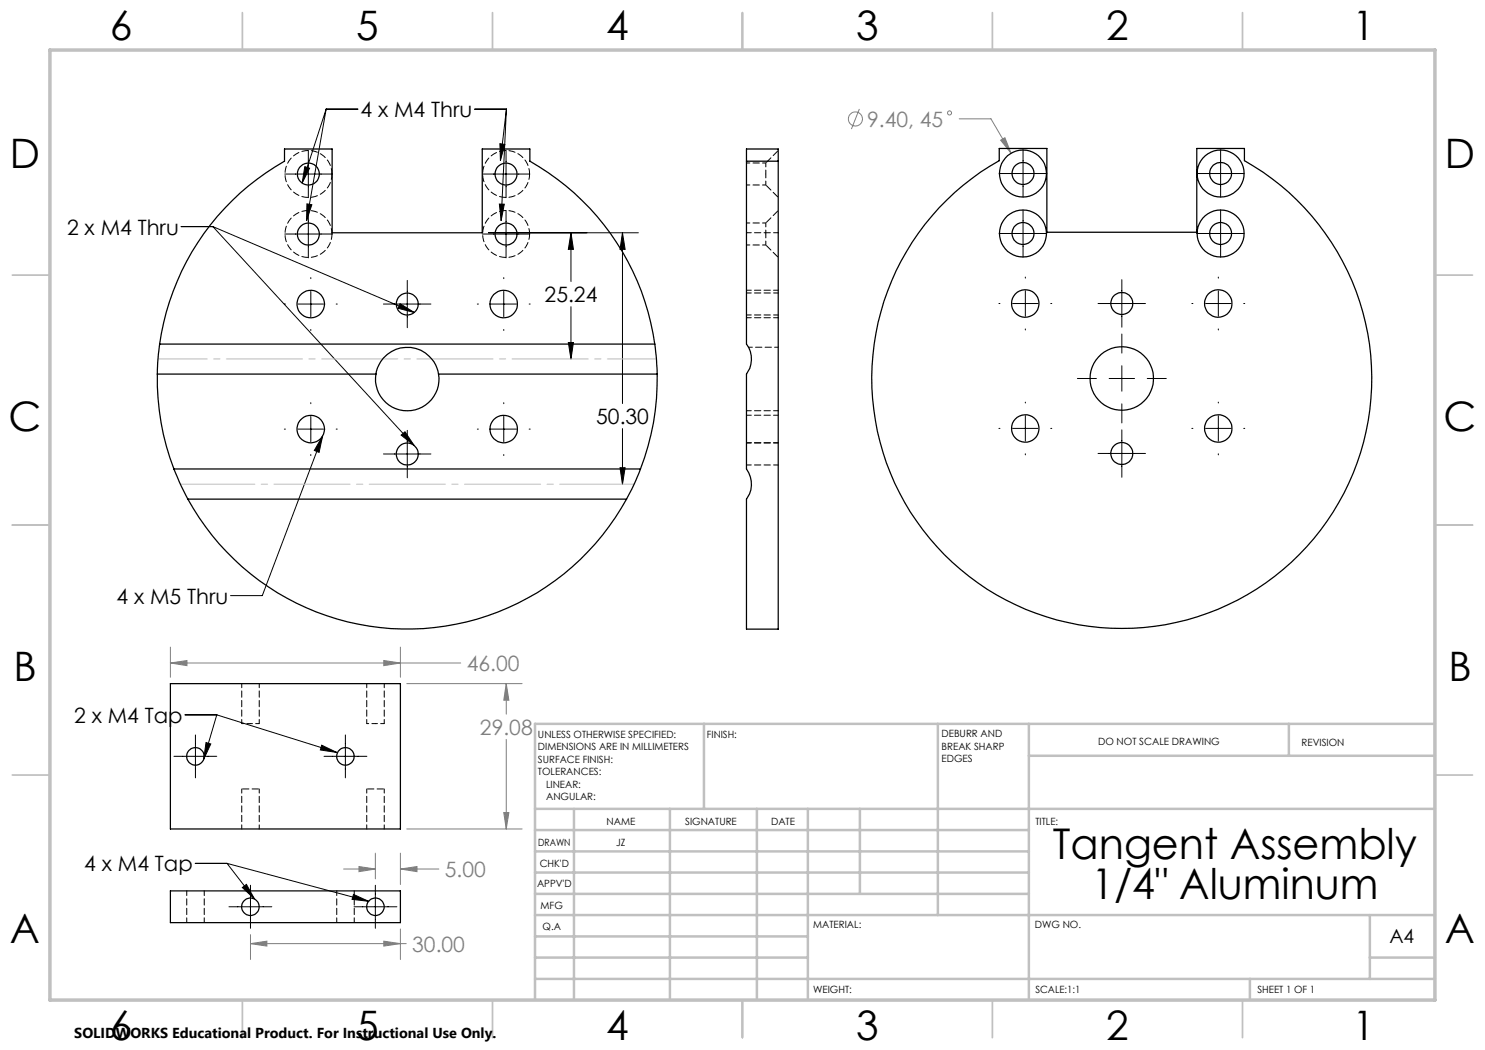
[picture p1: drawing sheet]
<svg xmlns="http://www.w3.org/2000/svg" width="297mm" height="210mm" viewBox="0 0 297 210" stroke-linecap="round" stroke-linejoin="round" font-family="sans-serif">
<g fill="none" stroke="#808080" stroke-width=".2">
<path d="M171.9 21.8l-1.6 4M191.8 23.8h6.4l4 6.8M200.1 28l.9-.5 1.2 3.1zM34.1 132.6l3.3-.5v1zM34.1 129.4v6.1M34.1 132.6h58M76.8 132.1l3.3 .5-3.3 .5zM80.1 129.4v6.1M81.4 136.7h23M101.2 136.7l.6 3.3h-1zM101.2 136.7v6.1M101.2 147.9v17.9"/>
<path d="M68.7 173.8h6.4M71.8 173.3l3.3 .5-3.3 .5zM75.1 170.6v5.2M80.1 173.8l3.3-.5v1zM80.1 170.6v6.3M80.1 173.8h7.7M81.4 165.8h23M100.8 162.5h1l-.6 3.3zM50.1 188.7l3.3-.5v1zM50.1 186.9v5M50.1 188.7h31.1M76.8 188.2l3.3 .5-3.3 .5z"/>
<path d="M80.1 185.8v6.1"/>
<circle cx="171.1" cy="23.8" r="1.42"/>
<circle cx="189.9" cy="22.6" r=".41"/>
</g>
<g fill="none" stroke="#000" stroke-width=".2">
<path d="M56.9 34.8h9.5M61 33.3l.9 .3-1.5 3zM61.7 30.1v9.4M65.2 21.8h6.4M65.2 21.8l-4.8 14.8M65.2 21.8l-3.9 22.3M94.9 21.8h6.4M96.4 34.8h9.5M100 28.7l1 .2-.9 3.2zM101.2 30.1v9.4M101.3 21.8l-1.1 22.3M101.3 21.8l-1.2 10.3"/>
<path d="M199.8 34.7h9.5M204.6 29.9v9.5M239.4 34.7h9.4M244.1 29.9v9.5M36.2 45.3h6.4M42.6 45.3l40.2 43.8M42.6 45.3l40.3 17.2M56.9 46.8h9.5M61.4 40.8l1 .1-1.1 3.2zM61.7 42.1v9.5M62.2 55.5v.2M62.2 58.3v5.1"/>
<path d="M81.5 56.1v9.4M96.4 46.8h9.5M97.7 46.6h30M99.9 40.8h1l-.7 3.3zM100.8 55.5v.2M100.8 58.3v5.1M101.2 42.1v9.5M114.2 46.6v9.7M114.2 46.6l.5 3.3h-1zM124.5 46.6v34.1M124.5 46.6l.5 3.3h-1zM199.8 46.7h9.5"/>
<path d="M204.6 42v9.4M205.1 55.4v.2M205.1 58.2v5M224.4 55.9v9.5M239.4 46.7h9.4M243.7 55.4v.2M243.7 58.2v5M244.1 42v9.4M56.9 60.8h.2M59.6 60.8h5.1M62.2 65.9v.2M67.2 60.8h.3"/>
<path d="M76.7 60.8h9.5M80 60.7l2.9 1.8-3.3-.8zM95.5 60.8h.2M98.2 60.8h5.1M100.8 65.9v.2M105.8 60.8h.2M113.7 68.5h1l-.5 3.3zM114.2 61.3v10.5M199.8 60.7h.2M202.5 60.7h5.1M205.1 65.8v.2M210.1 60.7h.3"/>
<path d="M215.5 75.7h3.8M219.6 60.7h9.5M221.8 75.7h5.1M224.4 66.8v3.8M224.4 73.2v5M229.4 75.7h3.9M238.4 60.7h.2M241.1 60.7h5.1M243.7 65.8v.2M248.7 60.7h.3M56.9 85.8h.2M59.6 85.8h5.1"/>
<path d="M62.2 80.5v.2M62.2 83.3v5.1M62.2 90.9v.2M64.5 87.2l-.7 3.3-.9-.4zM64.5 87.2l-12 31.9h-6.4M67.2 85.8h.3M76.7 90.8h9.5M80.2 87l.8-.6 1.8 2.7zM81.5 86.1v9.5M95.5 85.8h.2M98.2 85.8h5.1M100.8 80.5v.2"/>
<path d="M100.8 83.3v5.1M100.8 90.9v.2M105.8 85.8h.2M124 93.5h1l-.5 3.4zM124.5 85.7v11.2M199.8 85.7h.2M202.5 85.7h5.1M205.1 80.4v.2M205.1 83.1v5.1M205.1 90.8v.2M210.1 85.7h.3M219.6 90.7h9.5"/>
<path d="M224.4 80.8v3.8M224.4 86v9.5M238.4 85.7h.2M241.1 85.7h5.1M243.7 80.4v.2M243.7 83.1v5.1M243.7 90.8v.2M248.7 85.7h.3M34.8 151.3h8.6M37 143h6.4M39.1 147v8.6M41.2 148.5l1 .3-1.5 3z"/>
<path d="M43.4 143l-2.7 8.8M43.4 143l23.9 7.5M64.3 149l3 1.5-3.2-.5zM64.8 151.3h8.6M69.1 147v8.6M39.1 172.7h6.3M45.4 172.7l5.5 7.1M45.4 172.7l28.3 7.6M48.5 177.5l.8-.6 1.6 2.9zM50.1 177.1v8.6M70.7 178.9l3 1.4-3.3-.4zM75.1 177.1v8.6"/>
<path d="M45.8 181.4h8.6M70.8 181.4h8.6"/>
</g>
<path d="M131.3 71.8h-99.7" fill="none" stroke="#c0c0c0" stroke-width=".2" stroke-dasharray="15.2 1.3 1.3 1.3" stroke-dashoffset="5.4"/>
<path d="M36.1 96.8h90.7" fill="none" stroke="#c0c0c0" stroke-width=".2" stroke-dasharray="15.2 1.3 1.3 1.3" stroke-dashoffset=".4"/>
<g fill="none" stroke="#c0c0c0" stroke-width=".35">
<path d="M48.5 2.5v7.5M98.5 2.5v7.5M148.5 2.5v7.5M198.5 2.5v7.5M248.5 2.5v7.5M2.5 55h7.5M287 55h7.5M2.5 105h7.5M287 105h7.5M2.5 155h7.5M287 155h7.5M48.5 200v7.5"/>
<path d="M98.5 200v7.5M148.5 200v7.5M198.5 200v7.5M248.5 200v7.5"/>
</g>
<g fill="none" stroke="#c0c0c0" stroke-width=".5">
<path d="M140.8 144.8v17M187.6 144.8v38.2M205.8 144.8v55.2M205.8 151.2h81.2M257.8 144.8v6.4M287 144.8h-180v55.2M107 161.8h180M107 178.8h98.8M107 174.5h98.8M107 170.3h98.8M107 166h98.8M114.8 161.8v38.2"/>
<path d="M134 161.8v38.2M151.4 161.8v38.2M161.6 161.8v38.2M172 161.8v17M107 195.8h180M107 191.5h54.6M107 187.3h54.6M107 183h180M250 195.8v4.2M274 191.5h13M274 183v12.8"/>
</g>
<path d="M10 10h277v190h-277z" fill="none" stroke="#c0c0c0" stroke-width=".7"/>
<g fill="#000">
<path d="M61 33.3l.9 .3-1.5 3zM61.4 40.8l1 .1-1.1 3.2zM99.9 40.8h1l-.7 3.3zM100 28.7l1 .2-.9 3.2zM80.2 87l.8-.6 1.8 2.7zM80 60.7l2.9 1.8-3.3-.8zM64.5 87.2l-.7 3.3-.9-.4zM41.2 148.5l1 .3-1.5 3zM64.3 149l3 1.5-3.2-.5zM48.5 177.5l.8-.6 1.6 2.9zM70.7 178.9l3 1.4-3.3-.4z"/>
<path d="M113.7 68.5h1l-.5 3.3zM114.2 46.6l.5 3.3h-1zM124.5 46.6l.5 3.3h-1zM124 93.5h1l-.5 3.4z"/>
</g>
<path d="M200.1 28l2.1 2.6-1.2-3.1zM76.8 132.1l3.3 .5-3.3 .5zM34.1 132.6l3.3-.5v1zM100.8 162.5h1l-.6 3.3zM101.2 136.7l.6 3.3h-1zM71.8 173.3l3.3 .5-3.3 .5zM80.1 173.8l3.3-.5v1zM50.1 188.7l3.3-.5v1zM76.8 188.2l3.3 .5-3.3 .5z" fill="#808080"/>
<g fill="none" stroke="#000" stroke-width=".25">
<path d="M149.3 32.2v36.6a5 5 0 0 1 0 6v19a5.1 5.1 0 0 1 0 6v26h6.3v-93.6M149.3 32.2v-2.4h6.3v2.4M149.3 32.2h6.3M187.8 41.5a50.4 50.4 0 0 1 12-9.4v-2.4h9.6v16.8h30v-16.8h9.5v2.4a50 50 0 0 1 16.9 71.5 50 50 0 0 1-72.6 11.2 50 50 0 0 1-5.4-73.3zM31.5 74.8a50.2 50.2 0 0 0 3.3 19M31.5 74.8h43.7M31.9 68.8l-.4 3.7v2.3M31.9 68.8a50.1 50.1 0 0 1 25-36.6v-2.4h9.5v16.8h30v-16.8h9.6v2.4a50 50 0 0 1 25 36.6M31.9 68.8h99.1M75.2 74.8a6.3 6.3 0 0 1 6.2-5.3 6.3 6.3 0 0 1 6.3 5.3M75.2 74.8a6.3 6.3 0 0 0 6.2 7.4 6.3 6.3 0 0 0 6.3-7.4M87.7 74.8h43.7"/>
<path d="M131 68.8l.4 6M131.4 74.8a49.3 49.3 0 0 1-3.3 19M34.8 93.8l1.5 3.5 1.3 2.5M34.8 93.8h93.3M37.6 99.8a50 50 0 0 0 87.7 0M37.6 99.8h87.7M128.1 93.8l-1.4 3.3-1.4 2.7M34.1 136.7h46v29.1h-46zM34.1 178.2h46v6.3h-46z"/>
<circle cx="61.7" cy="34.8" r="2.21"/>
<circle cx="101.2" cy="34.8" r="2.21"/>
<circle cx="204.6" cy="34.7" r="4.7"/>
<circle cx="204.6" cy="34.7" r="2.21"/>
<circle cx="244.1" cy="34.7" r="4.7"/>
<circle cx="244.1" cy="34.7" r="2.19"/>
<circle cx="61.7" cy="46.8" r="2.21"/>
<circle cx="101.2" cy="46.8" r="2.19"/>
<circle cx="204.6" cy="46.7" r="4.7"/>
<circle cx="204.6" cy="46.7" r="2.21"/>
<circle cx="244.1" cy="46.7" r="4.7"/>
<circle cx="244.1" cy="46.7" r="2.19"/>
<circle cx="62.2" cy="60.8" r="2.75"/>
<circle cx="81.4" cy="60.8" r="2.21"/>
<circle cx="100.8" cy="60.8" r="2.75"/>
<circle cx="205.1" cy="60.7" r="2.75"/>
<circle cx="224.3" cy="60.7" r="2.21"/>
<circle cx="224.4" cy="75.7" r="6.4"/>
<circle cx="243.7" cy="60.7" r="2.75"/>
<circle cx="62.2" cy="85.8" r="2.75"/>
<circle cx="81.4" cy="90.8" r="2.21"/>
<circle cx="100.8" cy="85.8" r="2.75"/>
<circle cx="205.1" cy="85.7" r="2.75"/>
<circle cx="224.3" cy="90.7" r="2.21"/>
<circle cx="243.7" cy="85.7" r="2.75"/>
<circle cx="39.1" cy="151.3" r="1.75"/>
<circle cx="69.1" cy="151.3" r="1.76"/>
<circle cx="50.1" cy="181.4" r="1.76"/>
<circle cx="75.1" cy="181.4" r="1.76"/>
</g>
<path d="M66.4 34.8a4.7 4.7 0 0 0-6.9-4.2 4.7 4.7 0 0 0-.5 8 4.7 4.7 0 0 0 7.4-3.1v-.7M105.9 34.8a4.7 4.7 0 0 0-6.8-4.2 4.7 4.7 0 0 0-.6 8 4.7 4.7 0 0 0 7.4-3.1v-.7M66.4 46.8a4.7 4.7 0 0 0-6.9-4.2 4.7 4.7 0 0 0-.5 8 4.7 4.7 0 0 0 7.4-3.1v-.7M105.9 46.8a4.7 4.7 0 0 0-6.8-4.2 4.7 4.7 0 0 0-.6 8 4.7 4.7 0 0 0 7.4-3.1v-.7" fill="none" stroke="#000" stroke-width=".2" stroke-dasharray="1.3 .6" stroke-dashoffset=".2"/>
<path d="M153.2 34.8v2.2M153.2 32.6v2.2M153.2 46.8v2.2M153.2 44.6v2.2M155.7 69.4h-6" fill="none" stroke="#000" stroke-width=".2" stroke-dasharray="1.3 .6" stroke-dashoffset=".5"/>
<g fill="none" stroke="#000" stroke-width=".2" stroke-dasharray="1.3 .6" stroke-dashoffset=".3">
<path d="M155.7 46.5h-6.4M155.7 58h-6.4M155.7 58.6h-6.4M149.3 63.5h6.4M149.3 63h6.4M149.3 88.5h6.4M149.3 82.1h6.4M149.3 93h6.4M155.7 83h-6.4M155.7 88.6h-6.4M37.3 178.2v6.3M67.3 178.2v6.3"/>
<path d="M40.8 184.5v-6.3M70.8 184.5v-6.3"/>
</g>
<path d="M153.2 37l2.5 2.5M155.7 30.1l-2.5 2.5M153.2 49l2.5 2.5M155.7 42.1l-2.5 2.5M51.8 157.8h-3.5M76.8 157.8h-3.5" fill="none" stroke="#000" stroke-width=".2" stroke-dasharray="1.3 .6" stroke-dashoffset="-.2"/>
<path d="M149.3 37h3.9M153.2 32.6h-3.9M149.3 49h3.9M153.2 44.6h-3.9" fill="none" stroke="#000" stroke-width=".2" stroke-dasharray="1.3 .6" stroke-dashoffset=".6"/>
<path d="M48.3 144.7h1.8M50.1 144.7h1.7M73.3 144.7h1.8M75.1 144.7h1.7" fill="none" stroke="#000" stroke-width=".2" stroke-dasharray="1.3 .6" stroke-dashoffset=".9"/>
<path d="M48.3 136.7v8M73.3 136.7v8M48.3 157.8v8M51.8 144.7v-8M73.3 157.8v8M76.8 144.7v-8M51.8 165.8v-8M76.8 165.8v-8" fill="none" stroke="#000" stroke-width=".2" stroke-dasharray="1.3 .6" stroke-dashoffset=".4"/>
<g font-size="8.5">
<text x="210.6" y="171.8">Tangent Assembly</text>
<text x="218.3" y="179.9">1/4&quot; Aluminum</text>
</g>
<g font-size="8.1">
<text x="22" y="8">6</text>
<text x="71.2" y="8">5</text>
<text x="121.2" y="8">4</text>
<text x="171.3" y="8">3</text>
<text x="221.3" y="8">2</text>
<text x="270.5" y="8">1</text>
<text x="2" y="33.6">D</text>
<text x="289" y="33.6">D</text>
<text x="1.7" y="86.1">C</text>
<text x="288.7" y="86.1">C</text>
<text x="2.7" y="136.1">B</text>
<text x="289.7" y="136.1">B</text>
<text x="2" y="188.6">A</text>
<text x="289" y="188.6">A</text>
<text x="22" y="208">6</text>
<text x="71.2" y="208">5</text>
<text x="121.2" y="208">4</text>
<text x="171.3" y="208">3</text>
<text x="221.3" y="208">2</text>
<text x="270.5" y="208">1</text>
</g>
<g font-size="4.2">
<text x="72.1" y="23.4">4 x M4 Thru</text>
<text x="13.4" y="46.9">2 x M4 Thru</text>
<text x="108.9" y="60.4">25.24</text>
<text x="119.2" y="84.8">50.30</text>
<text x="23.3" y="120.7">4 x M5 Thru</text>
<text x="14.8" y="144.6">2 x M4 Tap</text>
<text x="16.9" y="174.3">4 x M4 Tap</text>
</g>
<g font-size="4.2" fill="#808080">
<text x="173.4" y="25.3">9.40, 45</text>
<text x="93.4" y="134.2">46.00</text>
<text x="96" y="146.9">29.08</text>
<text x="89" y="175.4">5.00</text>
<text x="82.4" y="190.3">30.00</text>
</g>
<text font-size="3.9" x="277.9" y="188.5">A4</text>
<text font-size="2.9" x="14.9" y="207.6">SOLIDWORKS Educational Product. For Instructional Use Only.</text>
<g font-size="2">
<text x="107.6" y="147.6">UNLESS OTHERWISE SPECIFIED:</text>
<text x="141.4" y="147.6">FINISH:</text>
<text x="188.3" y="147.5">DEBURR AND</text>
<text x="188.3" y="150">BREAK SHARP</text>
<text x="219.6" y="149">DO NOT SCALE DRAWING</text>
<text x="260.3" y="149.2">REVISION</text>
<text x="107.6" y="150.1">DIMENSIONS ARE IN MILLIMETERS</text>
<text x="107.6" y="152.6">SURFACE FINISH:</text>
<text x="107.6" y="155.1">TOLERANCES:</text>
<text x="188.3" y="152.5">EDGES</text>
<text x="109.2" y="157.6">LINEAR:</text>
<text x="109.2" y="160.1">ANGULAR:</text>
<text x="121.3" y="165">NAME</text>
<text x="137" y="164.9">SIGNATURE</text>
<text x="154.2" y="164.9">DATE</text>
<text x="207.1" y="164.9">TITLE:</text>
<text x="107.6" y="169.1">DRAWN</text>
<text x="107.9" y="173.3">CHK'D</text>
<text x="123.2" y="169.1">JZ</text>
<text x="107.4" y="177.4">APPV'D</text>
<text x="108.1" y="181.8">MFG</text>
<text x="108.5" y="186">Q.A</text>
<text x="162.6" y="185.5">MATERIAL:</text>
<text x="207" y="185.5">DWG NO.</text>
<text x="162.6" y="198.5">WEIGHT:</text>
<text x="207.1" y="198.6">SCALE:1:1</text>
<text x="251.5" y="198.6">SHEET 1 OF 1</text>
</g>
</svg>
